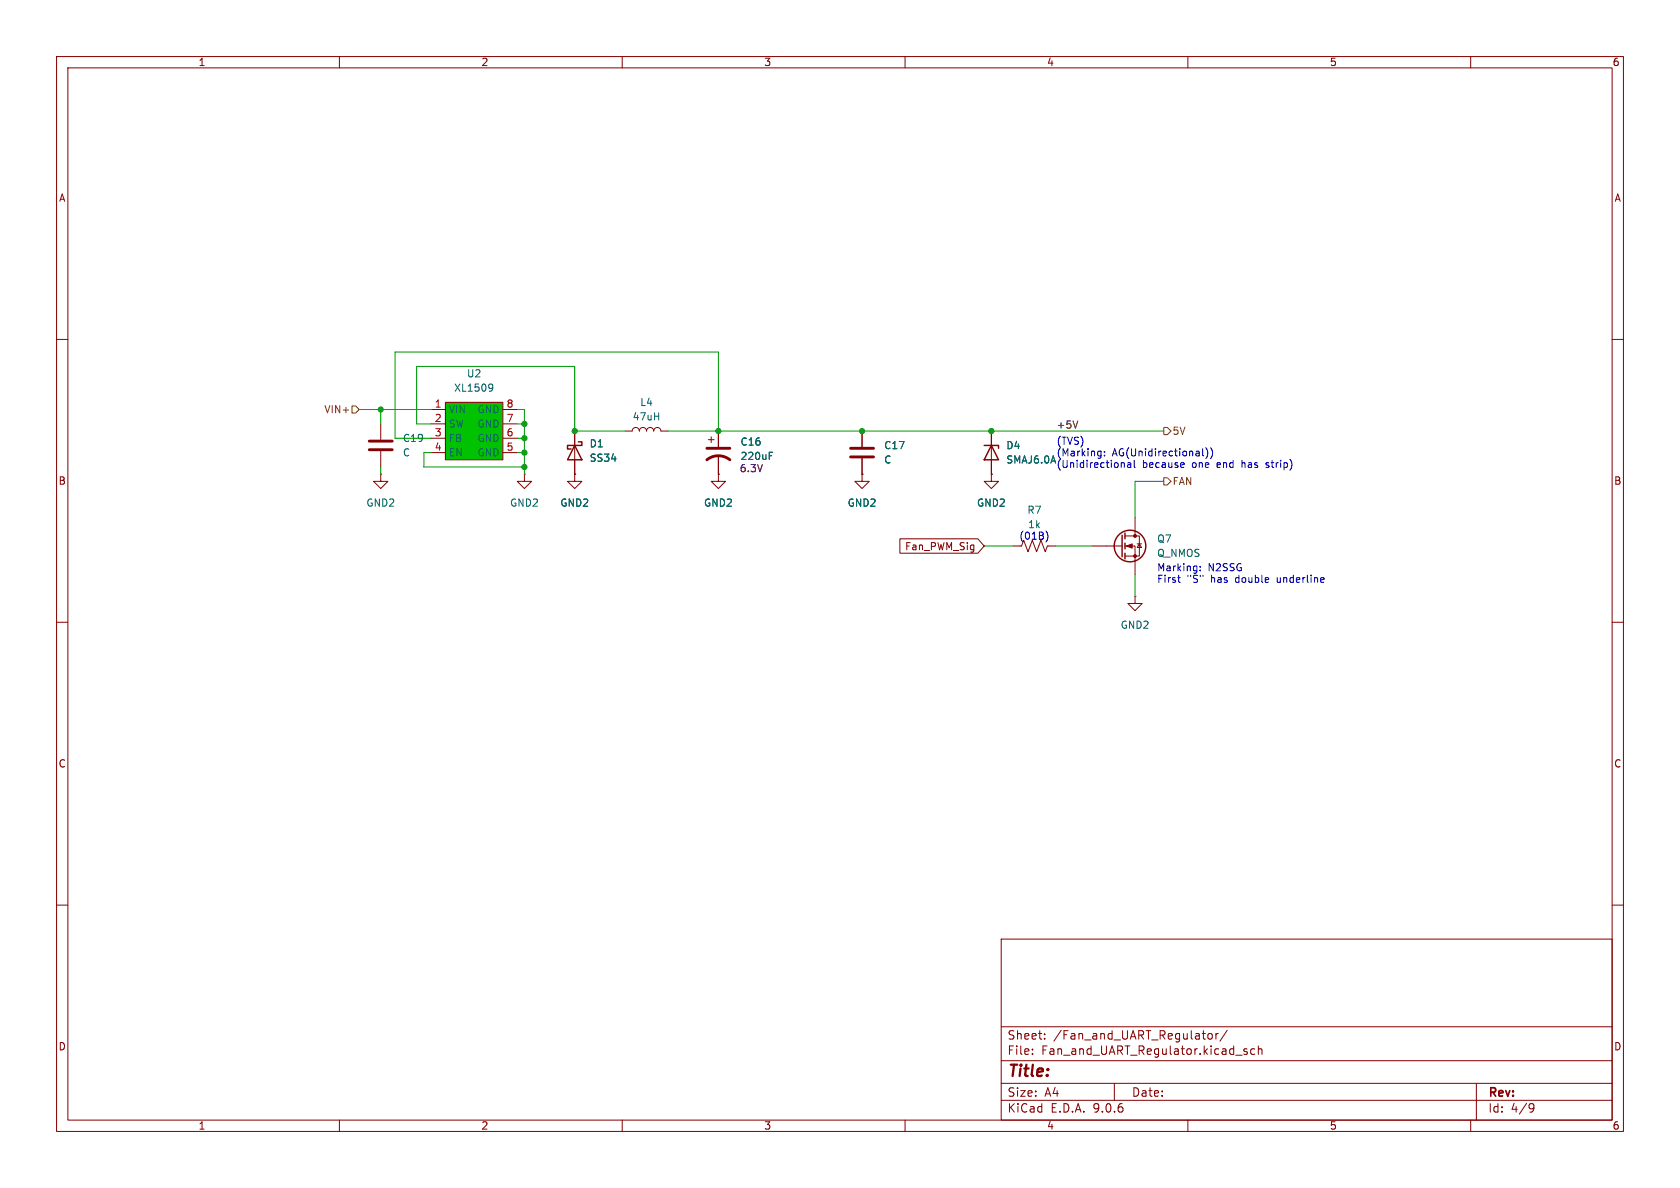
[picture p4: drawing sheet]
<svg xmlns="http://www.w3.org/2000/svg" width="297mm" height="210mm" viewBox="0 0 297 210" stroke-linecap="round" stroke-linejoin="round" font-family="sans-serif">
<g fill="none" stroke="#840000" stroke-width=".18">
<path d="M10 10h277v190h-277zM12 12h273v186h-273zM60 10v2M110 10v2M160 10v2M210 10v2M260 10v2M10 60h2M285 60h2M10 110h2M285 110h2M10 160h2"/>
<path d="M177 166h108v32h-108zM285 160h2M60 198v2M110 198v2M160 198v2M177 194.5h108M177 191.5h108M177 187.5h108M177 181.5h108M182.5 186.3v.1M182.5 185.5v.1M184.7 183.6v.1"/>
<path d="M184.7 182.8v.1M197 191.5v3M210 198v2M213.7 182.8l.3-.1 .3 .3v.4l-.3 .3-.3-.1-.2-.2v-.4zM215 182.7v1M215.4 182.7l-.3 .1-.1 .2M217 182.1l-1.3 2M220.5 185.5l-.4-.1-.2 .2 .1 .2 .5 .2v.3h-.6M221.8 185.5l-.4-.1-.3 .3v.4l.1 .2h.6M222.5 185.5l.2-.1 .3 .1 .1 .9M222.5 184.9v1.5M260 198v2"/>
<path d="M261 191.5v6.5M270.6 195.1l.5 .1a.99 .99 0 0 1-.4 1.4h-.2M271.2 195.7l-.3 .3h-.3"/>
</g>
<path d="M78.7 71.1h10.2v10.2h-10.2z" fill="#00c200"/>
<g fill="none" stroke="#840000" stroke-width=".18">
<path d="M67.3 74.9v2.8M67.3 79.8v2.8M76.2 72.4h2.5M76.2 74.9h2.5M76.2 77.5h2.5M78.7 71.1h10.2v10.2h-10.2zM88.9 72.4h2.5M88.9 74.9h2.5M88.9 77.5h2.5M101.6 76.2v7.6M110.5 76.2h1.3a.64 .64 0 0 1 .6-.6 .64 .64 0 0 1 .6 .6 .64 .64 0 0 1 .7-.6 .64 .64 0 0 1 .6 .6 .64 .64 0 0 1 .6-.6 .64 .64 0 0 1 .7 .6 .64 .64 0 0 1 .6-.6 .64 .64 0 0 1 .6 .6h1.3M125.2 77.7h1"/>
<path d="M125.7 77.2v1M127 76.2v2.8M152.4 76.2v2.8M175.3 76.2v7.6M67.3 83.8v1.3h1.3l-1.3 1.3-1.3-1.3h1.3M67.3 83.8h.1M76.2 80h2.5M88.9 80h2.5M92.7 83.8v1.3h1.3l-1.3 1.3-1.3-1.3h1.3M92.7 83.8h.1M101.6 83.8v1.3h1.3l-1.3 1.3-1.3-1.3h1.3M101.6 83.8h.1"/>
<path d="M127 83.8v1.3h1.3l-1.3 1.3-1.3-1.3h1.3M127 83.8h.1M127 80.5v3.3M152.4 83.8v1.3h1.3l-1.3 1.3-1.3-1.3h1.3M152.4 83.8h.1M152.4 81v2.8M159.1 95.2h13.8l1.1 1.3-1.1 1.3h-13.8zM175.3 83.8v1.3h1.2l-1.2 1.3-1.3-1.3h1.3M175.3 83.8h.1M179.1 96.5h1.2M180.6 96.5l.4-1 .7 2 .8-2 .8 2 .7-2 .8 2 .4-1h1.5M193 96.5h5.4"/>
<path d="M198.9 94.7h2.5v3.6h-2.5M198.9 96.5h1.8v5.1M200.7 91.4v3.3M201 96.1h.8M201.4 96.1l.4 .7h-.8zM200.7 105.4v1.3h1.2l-1.2 1.3-1.3-1.3h1.3M200.7 105.4h.1"/>
</g>
<path d="M86.6 67.9l.5 .1a.84 .84 0 0 1-.3 1.2M87.1 68.4l-.2 .3h-.3M136 80h.6M136 80.6h.4" fill="none" stroke="#006464" stroke-width=".18"/>
<g fill="none" stroke="#840000" stroke-width=".25">
<path d="M101.6 78.7l1.3 2.6h-2.6zM102.2 78.1h.7v.6h-2.6v.7h.7M174 78.7h2.5v.5M175.3 78.7l1.2 2.6h-2.5zM198.4 94.6v3.8M198.9 94.2v1.1M198.9 96v1M198.9 97.8v1"/>
<circle cx="199.8" cy="96.5" r="2.79"/>
</g>
<path d="M65.3 78h4M65.3 79.5h4M125 79.2h4M150.4 79.2h4M125 81.3a3.3 3.3 0 0 1 4 0M150.4 80.8h4" fill="none" stroke="#840000" stroke-width=".51"/>
<g fill="#840000" stroke="#840000" stroke-width=".18">
<path d="M199.1 96.5l1.1-.4v.8z"/>
<circle cx="200.7" cy="94.7" r=".25"/>
<circle cx="200.7" cy="98.3" r=".25"/>
</g>
<path d="M62.2 71.8h.7l.6 .6-.6 .6h-.7zM205.7 75.6h.7l.6 .6-.6 .6h-.7zM205.7 84.5h.7l.6 .6-.6 .6h-.7z" fill="none" stroke="#725600" stroke-width=".18"/>
<path d="M190.5 74.4l-.4 1.3" fill="none" stroke="#0f0f0f" stroke-width=".18"/>
<g fill="none" stroke="#009600" stroke-width=".18">
<path d="M63.5 72.4h12.7M67.3 72.4v2.5M76.2 74.9h-2.5v-10.1h27.9v11.4h8.9M91.4 77.5h1.3M91.4 72.4h1.3v11.4M91.4 74.9h1.3M118.1 76.2h87.6M127 76.2v-14h-57.2v15.3h6.4M67.3 82.6v1.2M76.2 80h-1.3v2.6h17.8M91.4 80h1.3M174 96.5h5.1"/>
<path d="M186.7 96.5h6.3M205.7 85.1h-5v6.3M200.7 101.6v3.8"/>
</g>
<g fill="none" stroke="#0000c2" stroke-width=".18">
<path d="M194.3 79.7l.4 .1M194.7 79.7v1.1l-.3 .2M195.3 79.8v.1M212.6 79.3v1.1l.2 .2M213.2 79.1a1.46 1.46 0 0 1 0 2M214 79.1a1.46 1.46 0 0 1 0 2M184.9 93.9a1.46 1.46 0 0 1 0 1.9M194.7 80.5l-.4 .1M195.3 80.5v.1M198.7 81.9l.1 .7M199.9 81.9v.7M199.9 82.1l-.4 .1-.2 .1 .2 .3h.4"/>
<path d="M200.5 81.4v1.1l.2 .1M209.3 82.6h-.1M209.3 81.9v.2l-.6 .1M223.8 82.6h.1M224 81.8l-.2 .2 .2 .2M208.4 102.9l.3 .1M212.2 100.8v.1M212.2 100.1v.1M234 102.2l.1 .2-.6 .1"/>
</g>
<g fill="#009600" stroke="#009600" stroke-width=".18">
<circle cx="175.3" cy="76.2" r=".46"/>
<circle cx="92.7" cy="82.6" r=".46"/>
<circle cx="92.7" cy="80" r=".46"/>
<circle cx="127" cy="76.2" r=".46"/>
<circle cx="152.4" cy="76.2" r=".46"/>
<circle cx="67.3" cy="72.4" r=".46"/>
<circle cx="92.7" cy="74.9" r=".46"/>
<circle cx="101.6" cy="76.2" r=".46"/>
<circle cx="92.7" cy="77.5" r=".46"/>
</g>
<text font-size="2.8" fill="#840000" x="178" y="190.9">Title:</text>
<g font-size="2.1" fill="#840000">
<text x="178" y="184">Sheet:</text>
<text x="186.2" y="184">/Fan_and_UART_Regulator/</text>
<text x="178" y="186.7">File:</text>
<text x="184.1" y="186.7">Fan_and_UART_Regulator.kicad_sch</text>
<text x="178" y="196.9">KiCad</text>
<text x="178" y="194.1">Size:</text>
<text x="184.7" y="194.1">A4</text>
<text x="185.7" y="196.9">E.D.A.</text>
<text x="193.3" y="196.9">9.0.6</text>
<text x="200" y="194.1">Date:</text>
<text x="263" y="194.3">Rev:</text>
<text x="263" y="196.9">Id:</text>
<text x="267.1" y="196.9">4/9</text>
</g>
<g font-size="1.8" fill="#840000">
<text x="35" y="11.9">1</text>
<text x="85" y="11.9">2</text>
<text x="135" y="11.9">3</text>
<text x="185" y="11.9">4</text>
<text x="235" y="11.9">5</text>
<text x="285" y="11.9">6</text>
<text x="10.3" y="35.9">A</text>
<text x="285.3" y="35.9">A</text>
<text x="10.3" y="85.9">B</text>
<text x="285.3" y="85.9">B</text>
<text x="159.9" y="97.5">Fan_PWM_Sig</text>
<text x="10.3" y="135.9">C</text>
<text x="285.3" y="135.9">C</text>
<text x="10.3" y="185.9">D</text>
<text x="285.3" y="185.9">D</text>
<text x="35" y="199.9">1</text>
<text x="85" y="199.9">2</text>
<text x="135" y="199.9">3</text>
<text x="185" y="199.9">4</text>
<text x="235" y="199.9">5</text>
<text x="285" y="199.9">6</text>
</g>
<g font-size="1.8" fill="#006464">
<text x="80.2" y="69.4">XL1509</text>
<text x="82.4" y="66.9">U2</text>
<text x="113.1" y="72">L4</text>
<text x="79.2" y="73.3">VIN</text>
<text x="79.2" y="75.8">SW</text>
<text x="84.3" y="73.3">GND</text>
<text x="84.3" y="75.8">GND</text>
<text x="111.7" y="74.5">47uH</text>
<text x="71.1" y="78.3">C19</text>
<text x="71.1" y="80.9">C</text>
<text x="79.2" y="78.3">FB</text>
<text x="79.2" y="80.9">EN</text>
<text x="84.3" y="78.3">GND</text>
<text x="84.3" y="80.9">GND</text>
<text x="104.1" y="79.3">D1</text>
<text x="104.1" y="81.8">SS34</text>
<text x="130.8" y="81.5">220uF</text>
<text x="130.8" y="79">C16</text>
<text x="156.2" y="79.6">C17</text>
<text x="156.2" y="82.1">C</text>
<text x="177.8" y="79.6">D4</text>
<text x="177.8" y="82.1">SMAJ6.0A</text>
<text x="64.7" y="89.8">GND2</text>
<text x="90.1" y="89.8">GND2</text>
<text x="99" y="89.8">GND2</text>
<text x="124.4" y="89.8">GND2</text>
<text x="149.8" y="89.8">GND2</text>
<text x="172.6" y="89.8">GND2</text>
<text x="181.5" y="91">R7</text>
<text x="204.5" y="96.1">Q7</text>
<text x="204.5" y="98.7">Q_NMOS</text>
<text x="198" y="111.4">GND2</text>
</g>
<g font-size="1.8" fill="#725600">
<text x="57.2" y="73.3">VIN+</text>
<text x="207.2" y="77.1">5V</text>
<text x="207.2" y="86">FAN</text>
</g>
<g font-size="1.8" fill="#a90000">
<text x="76.8" y="72.1">1</text>
<text x="76.8" y="74.7">2</text>
<text x="76.8" y="77.2">3</text>
<text x="89.5" y="72.1">8</text>
<text x="89.5" y="74.7">7</text>
<text x="89.5" y="77.2">6</text>
<text x="76.8" y="79.8">4</text>
<text x="89.5" y="79.8">5</text>
</g>
<text font-size="1.8" fill="#0f0f0f" x="186.7" y="75.9">+5V</text>
<text font-size="1.8" fill="#840084" x="130.7" y="83.7">6.3V</text>
<g font-size="1.8" fill="#0000c2">
<text x="186.7" y="78.8">(TVS)</text>
<text x="186.7" y="80.9">(Marking:</text>
<text x="186.7" y="82.9">(Unidirectional</text>
<text x="196.6" y="80.9">AG(Unidirectional))</text>
<text x="202" y="82.9">because</text>
<text x="210.9" y="82.9">one</text>
<text x="215.4" y="82.9">end</text>
<text x="220" y="82.9">has</text>
<text x="224.5" y="82.9">strip)</text>
<text x="180.1" y="95.6">(01B)</text>
<text x="181.7" y="93.6">1k</text>
<text x="204.5" y="101.2">Marking:</text>
<text x="213.6" y="101.2">N2SSG</text>
<text x="204.5" y="103.2">First</text>
<text x="209.9" y="103.2">&quot;S&quot;</text>
<text x="214.2" y="103.2">has</text>
<text x="218.7" y="103.2">double</text>
<text x="226.2" y="103.2">underline</text>
</g>
</svg>
